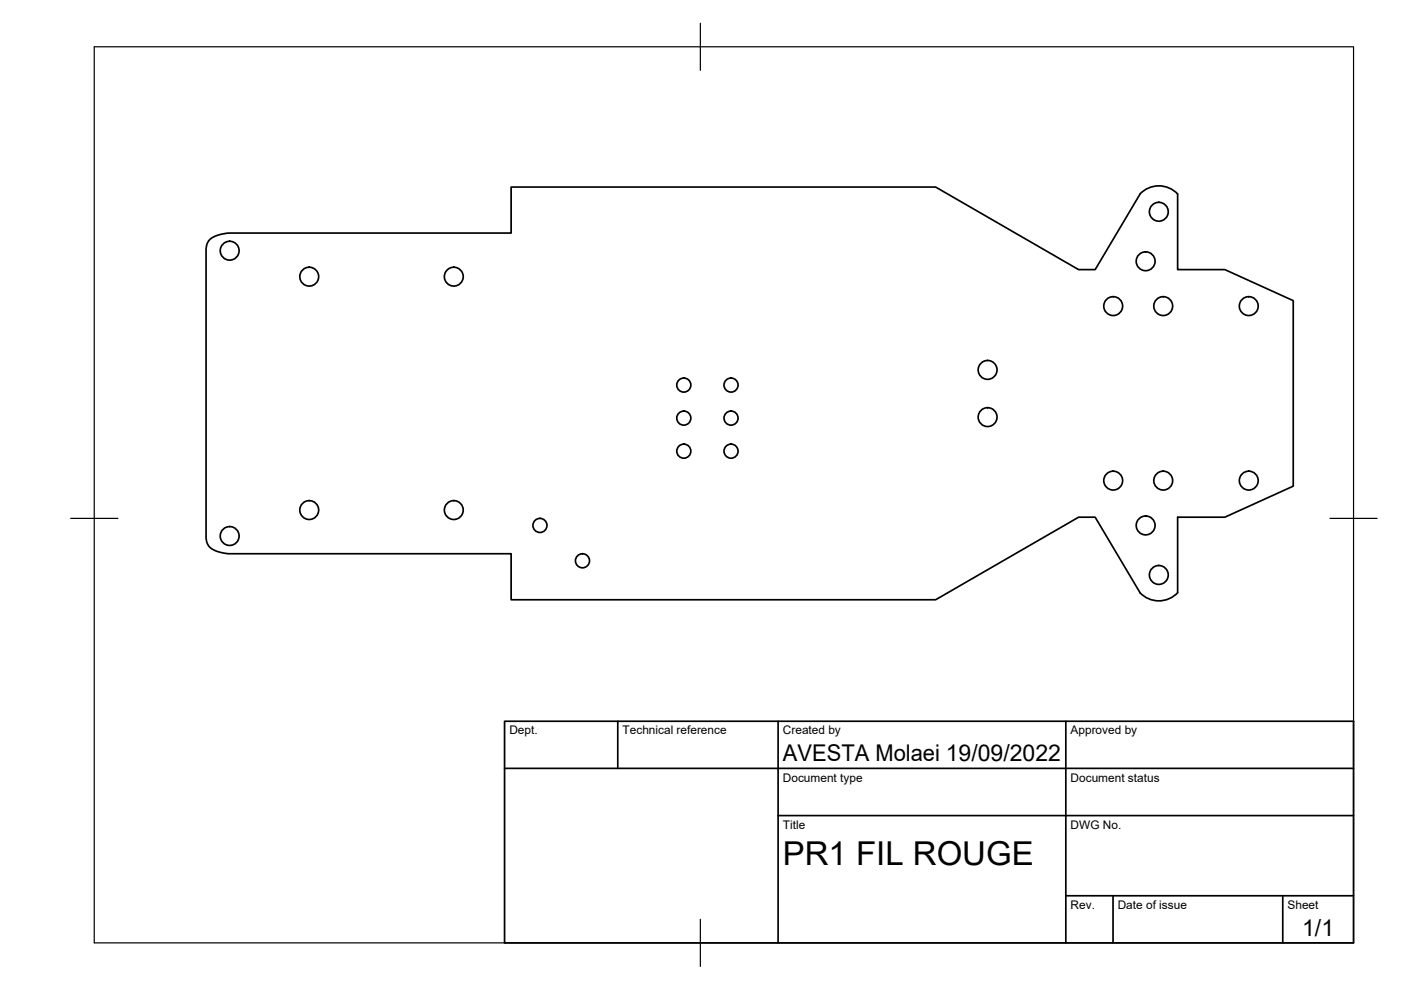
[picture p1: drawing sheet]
<svg xmlns="http://www.w3.org/2000/svg" width="297mm" height="210mm" viewBox="0 0 297 210" stroke-linecap="round" stroke-linejoin="round" font-family="sans-serif">
<!-- layer: Visible -->
<g fill="none" stroke="#000" stroke-width=".36">
<path d="M241.7 41.1a5.5 5.5 0 0 1 8 0M241.7 41.2l-9.5 16h-3.5l-30.3-17.5h-90v9.7h-60l-2.2 .4-1.5 .8a2.94 2.94 0 0 0-1 2.6v60.5a3.2 3.2 0 0 0 2.9 3.4l1.8 .3h60v9.8h90l30.3-17.5h3.5l9.5 16a5.5 5.5 0 0 0 8 0v-16h10l14.5-6.6v-39.4l-14.5-6.5h-10v-16"/>
<circle cx="48.7" cy="53.2" r="2"/>
<circle cx="65.6" cy="58.7" r="2"/>
<circle cx="96.2" cy="58.7" r="2"/>
<circle cx="242.9" cy="55.4" r="2"/>
<circle cx="245.7" cy="44.9" r="2"/>
<circle cx="209.4" cy="78.4" r="2"/>
<circle cx="236" cy="64.9" r="2"/>
<circle cx="246.6" cy="64.9" r="2"/>
<circle cx="264.8" cy="64.9" r="2"/>
<circle cx="145" cy="95.7" r="1.49"/>
<circle cx="145" cy="88.6" r="1.49"/>
<circle cx="145" cy="81.6" r="1.49"/>
<circle cx="155" cy="95.7" r="1.49"/>
<circle cx="155" cy="88.6" r="1.49"/>
<circle cx="155" cy="81.6" r="1.49"/>
<circle cx="209.4" cy="88.4" r="2"/>
<circle cx="48.7" cy="113.6" r="2"/>
<circle cx="65.6" cy="108.1" r="2"/>
<circle cx="96.2" cy="108.1" r="2"/>
<circle cx="114.5" cy="111.4" r="1.49"/>
<circle cx="123.5" cy="118.9" r="1.49"/>
<circle cx="236" cy="101.9" r="2"/>
<circle cx="242.9" cy="111.4" r="2"/>
<circle cx="246.6" cy="101.9" r="2"/>
<circle cx="264.8" cy="101.9" r="2"/>
<circle cx="245.7" cy="121.9" r="2"/>
</g>
<!-- layer: Border -->
<path d="M20 9.9h267v190h-267zM148.5 4.9v10M15 109.9h10M282 109.9h10M148.5 194.9v10" fill="none" stroke="#000" stroke-width=".25"/>
<!-- layer: TitleBlock -->
<path d="M107 152.9h180v47h-180zM131 152.9v10M165 152.9v47M226 152.9v47M107 162.9h180M165 172.9h122M226 189.9h61M236 189.9v10M272 189.9v10" fill="none" stroke="#000" stroke-width=".36"/>
<text font-size="7" x="166" y="183.4">PR1 FIL ROUGE</text>
<g font-size="4.9">
<text x="166" y="161.4">AVESTA Molaei 19/09/2022</text>
<text x="276.1" y="198.6">1/1</text>
</g>
<g font-size="2.5">
<text x="108" y="155.7">Dept.</text>
<text x="132" y="155.7">Technical reference</text>
<text x="166" y="155.7">Created by</text>
<text x="227" y="155.7">Approved by</text>
<text x="166" y="165.7">Document type</text>
<text x="227" y="165.7">Document status</text>
<text x="166" y="175.7">Title</text>
<text x="227" y="175.7">DWG No.</text>
<text x="227" y="192.7">Rev.</text>
<text x="237" y="192.7">Date of issue</text>
<text x="273" y="192.7">Sheet</text>
</g>
</svg>
